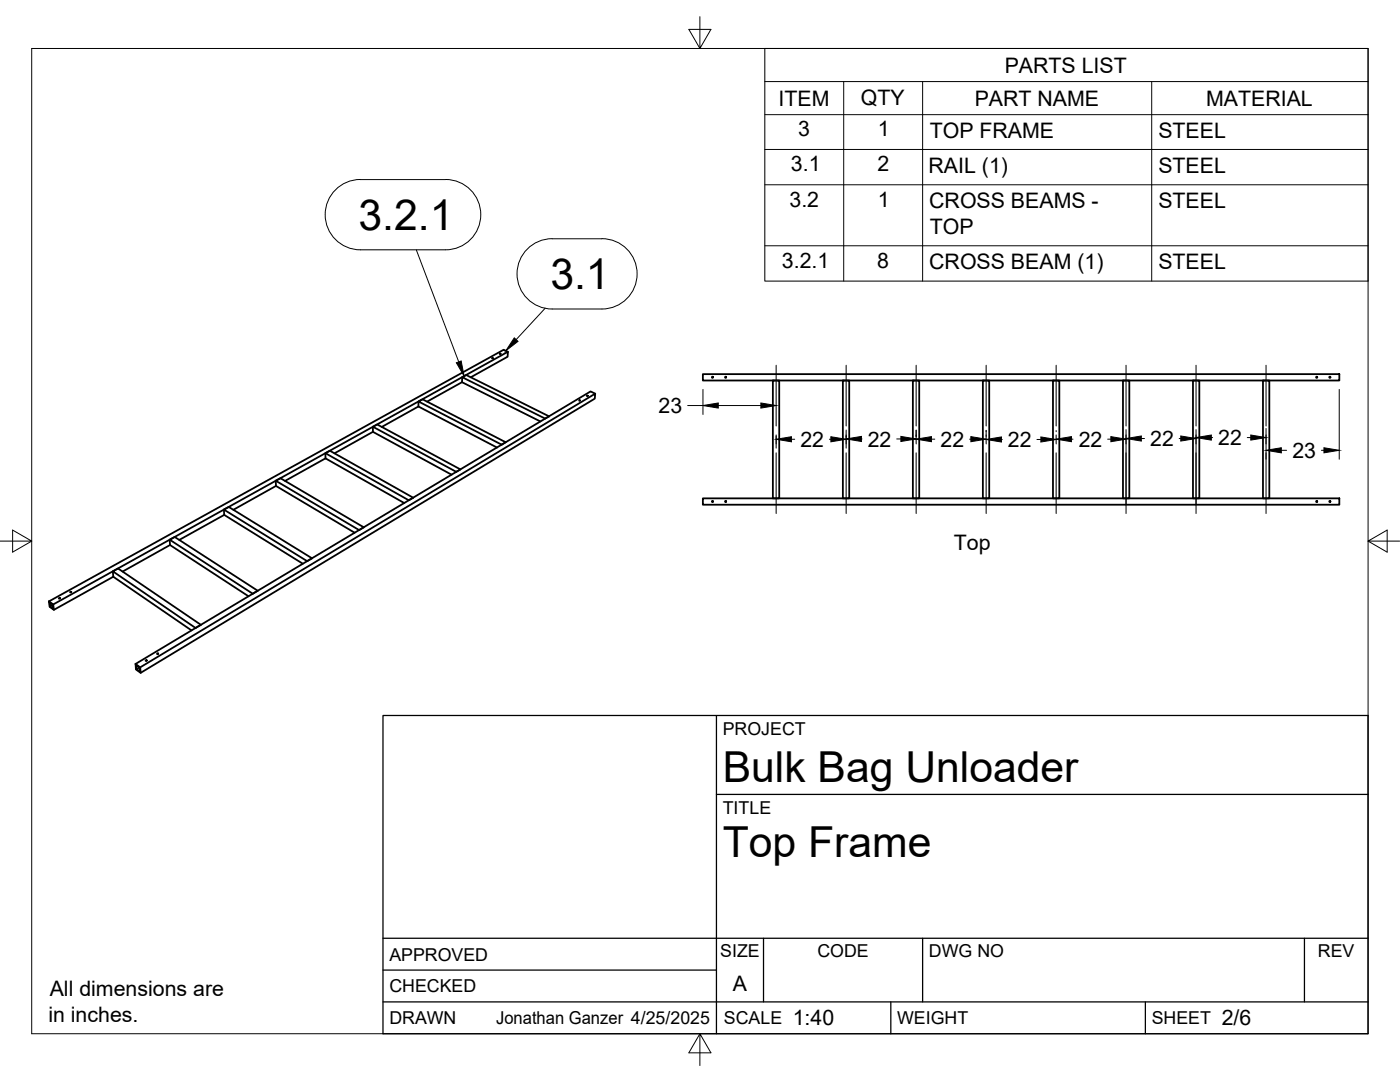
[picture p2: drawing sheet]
<svg xmlns="http://www.w3.org/2000/svg" width="279mm" height="216mm" viewBox="0 0 279 216" stroke-linecap="round" stroke-linejoin="round" font-family="sans-serif">
<!-- layer: Visible -->
<g fill="none" stroke="#000" stroke-width=".36">
<path d="M92.2 76.3l-7 3.8M92.2 76.3l15.6 7.8M92.2 75.3l.8-.5 16.6 8.3-.8 .4zM92.2 75.3v1M93.9 75.3l7.4-4.1 .1-1-90.8 50.4M98.2 71.4l.2 .1zM99.7 70.6h.2zM101.4 70.2l-.9-.4-90.7 50.2M115.6 79.9h.2zM117.1 79h.2zM118.8 78.5l-.9-.4-90.8 54.4M140.3 74.7h127v1.2h-127z"/>
<path d="M154.2 75.9h1.3v23.5h-1.3zM168.2 75.9h1.3v23.5h-1.3zM182.2 75.9h1.3v23.5h-1.3zM196.2 75.9h1.2v23.5h-1.2zM210.1 75.9h1.3v23.5h-1.3zM224.1 75.9h1.3v23.5h-1.3zM238.1 75.9h1.3v23.5h-1.3zM252.1 75.9h1.2v23.5h-1.2zM55 95.9l1-.5 16.6 9.8-.9 .6zM55 95.9l.1 1.1M55.1 97l-8.5 4.7M55.1 97l15.7 9.3"/>
<path d="M64.9 90.4l.9-.5 16.7 9.4-.9 .5zM64.9 90.4l.1 1.1M65 91.5l-8.1 4.5M65 91.5l15.7 8.9M74.4 85.2l.9-.5 16.6 9-.8 .4zM74.4 86.2l-7.7 4.3M74.4 86.2l15.7 8.5M74.4 85.2v1M83.5 81.1l-7.3 4.1M83.5 81.1l15.7 8.2M83.5 80.1l.8-.4 16.6 8.5-.8 .5zM83.5 80.1v1"/>
<path d="M140.3 99.4h127v1.3h-127zM9.8 120l.8 .6 .2 1.1-.9-.6zM11.7 119.4h.3zM14 118.1h.2zM22.5 114l1.1-.6 16.5 11.3-1.1 .6zM22.5 114l.1 1.1M22.6 115.1l-11.8 6.6M22.6 115.1l15.6 10.7M33.9 107.7l1-.6 16.5 10.8-1 .6zM33.9 107.7v1.1M33.9 108.8l-9.4 5.2M33.9 108.8l15.7 10.2"/>
<path d="M44.7 101.7l1-.5 16.6 10.2-1 .6zM44.7 101.7v1M44.7 102.7l-8.9 5M44.7 102.7l15.7 9.8M9.9 120.2l.6 .5 .1 .8-.6-.5zM10.5 120.7l-.5 .3M27.1 132.5l.9 .7 .1 1.1-1-.7zM27.2 132.7l.7 .5v.8l-.7-.5zM27.8 133.2l-.6 .3M28 133.2l90.8-54.7-.1 1-90.6 54.8M29.1 131.7l.2 .1-.1 .1zM31.4 130.4l.2 .1h-.3z"/>
<circle cx="142.2" cy="75.3" r=".12"/>
<circle cx="144.8" cy="75.3" r=".12"/>
<circle cx="262.8" cy="75.3" r=".12"/>
<circle cx="265.4" cy="75.3" r=".12"/>
<circle cx="142.2" cy="100.1" r=".12"/>
<circle cx="144.8" cy="100.1" r=".12"/>
<circle cx="262.8" cy="100.1" r=".12"/>
<circle cx="265.4" cy="100.1" r=".12"/>
</g>
<!-- layer: Border -->
<path d="M6.3 9.7h266.7v196.6h-266.7zM139.7 3.3v6.4l2.2-3.8h-4.4l2.2 3.8M0 108h6.3l-3.8-2.2v4.4l3.8-2.2M273 108l3.8 2.2v-4.4l-3.8 2.2h6.4M139.7 206.3l-2.2 3.8h4.4l-2.2-3.8v6.3" fill="none" stroke="#000" stroke-width=".2"/>
<!-- layer: Titleblock -->
<path d="M76.4 142.8h196.6v63.5h-196.6zM143 158.5h130M143 142.8v63.5M76.4 199.9h196.6M76.4 193.6h66.6M76.4 187.2h196.6M152.4 187.2v12.7M177.8 199.9v6.4M184.1 187.2v12.7M228.6 199.9v6.4M260.3 187.2v12.7" fill="none" stroke="#000" stroke-width=".25"/>
<!-- layer: Parts Lists -->
<path d="M152.6 9.7h120.4v46.4h-120.4zM152.6 16.3h120.4M168.4 16.3v39.8M184.1 16.3v39.8M229.8 16.3v39.8M152.6 22.9h120.4M152.6 29.8h120.4M152.6 36.9h120.4M152.6 49h120.4" fill="none" stroke="#000" stroke-width=".2"/>
<!-- layer: Balloons -->
<path d="M67.3 37.5a7 7 0 0 1 4.6-1.7h17a7 7 0 0 1 7 7 7 7 0 0 1-7 7h-17a7 7 0 0 1-6.6-4.5 7 7 0 0 1 2-7.8zM104.9 50a7 7 0 0 1 5.3-2.4h9.9a7 7 0 0 1 7 7 7 7 0 0 1-7 7.1h-9.9a7 7 0 0 1-6.4-4.1 7 7 0 0 1 1.1-7.6z" fill="none" stroke="#000" stroke-width=".2"/>
<!-- layer: 0 -->
<path d="M91.1 72.4l.9-.4 .6 3.1zM102.6 67.4l.8 .7-2.5 1.9z" fill="#000" stroke="#000" stroke-width=".2"/>
<path d="M83.1 49.8l8.4 22.4M108.8 61.5l-5.8 6.3" fill="none" stroke="#000" stroke-width=".2"/>
<!-- layer: Smart Centers -->
<g fill="none" stroke="#000" stroke-width=".2">
<path d="M154.9 72.9v12.1M168.9 72.9v12.1M182.8 72.9v12.1M196.8 72.9v12.1M210.8 72.9v12.1M224.7 72.9v12.1M238.7 72.9v12.1M252.7 72.9v12.1M154.9 86.8v1.8M154.9 90.4v12.1M168.9 86.8v1.8M168.9 90.4v12.1"/>
<path d="M182.8 86.8v1.8M182.8 90.4v12.1M196.8 86.8v1.8M196.8 90.4v12.1M210.8 86.8v1.8M210.8 90.4v12.1M224.7 86.8v1.8M224.7 90.4v12.1M238.7 86.8v1.8M238.7 90.4v12.1M252.7 86.8v1.8M252.7 90.4v12.1"/>
</g>
<!-- layer: FD_Dimensions -->
<g fill="none" stroke="#000" stroke-width=".2">
<path d="M140.3 77.7v5M267.3 77.7v13.9M137.2 80.9h3.1M143.3 80.9h8.5M154.9 87v2.4M157.9 87.7h.7M165.5 87.7h.3M168.9 85.8v3.6M171.9 87.6h.1M179 87.6h.8M182.8 85.8v1.4M185.9 87.6h.7"/>
<path d="M193.5 87.6h.3M196.8 85.9v1.2M199.9 87.7h.1M206.9 87.7h.8M210.8 85.9v.2M213.8 87.6h.3M221.1 87.6h.6M224.7 85.7v15M227.8 87.5h.6M235.3 87.5h.3M238.7 85.7v15M241.7 87.3h.3"/>
<path d="M248.9 87.3h.7M252.7 85.5v6.1M255.7 89.9h1.1M263.7 89.9h.5"/>
</g>
<g fill="#000" stroke="#000" stroke-width=".2">
<path d="M140.3 80.9l3-.5v1zM151.8 80.4l3.1 .5-3.1 .5zM154.9 87.7l3-.6v1.1zM165.8 87.1l3.1 .6-3.1 .5zM168.9 87.6l3-.5v1zM179.8 87.1l3 .5-3 .5zM182.8 87.6l3.1-.5v1zM193.8 87.1l3 .5-3 .5zM196.8 87.7l3.1-.5v1zM207.7 87.2l3.1 .5-3.1 .5zM210.8 87.6l3-.5v1zM221.7 87.1l3 .5-3 .5z"/>
<path d="M224.7 87.5l3.1-.5v1zM235.6 87l3.1 .5-3.1 .5zM238.7 87.3l3-.5v1zM249.6 86.8l3.1 .5-3.1 .5zM252.7 89.9l3-.6v1.1zM264.2 89.3l3.1 .6-3.1 .5z"/>
</g>
<g font-size="8.5">
<text x="71.6" y="45.8">3.2.1</text>
<text x="109.8" y="57.7">3.1</text>
<text x="144.3" y="156">Bulk Bag Unloader</text>
<text x="144.3" y="171">Top Frame</text>
</g>
<g font-size="4.3">
<text x="200.5" y="14.5">PARTS LIST</text>
<text x="155.4" y="21.1">ITEM</text>
<text x="171.8" y="21">QTY</text>
<text x="194.5" y="21.1">PART NAME</text>
<text x="240.7" y="21.1">MATERIAL</text>
<text x="159.3" y="27.2">3</text>
<text x="175.2" y="27.2">1</text>
<text x="185.5" y="27.5">TOP FRAME</text>
<text x="231.2" y="27.5">STEEL</text>
<text x="157.8" y="34.2">3.1</text>
<text x="175.1" y="34.2">2</text>
<text x="185.3" y="34.5">RAIL (1)</text>
<text x="231.2" y="34.5">STEEL</text>
<text x="157.6" y="41.2">3.2</text>
<text x="175.2" y="41.2">1</text>
<text x="185.4" y="41.5">CROSS BEAMS -</text>
<text x="231.2" y="41.5">STEEL</text>
<text x="185.5" y="46.6">TOP</text>
<text x="156.1" y="53.4">3.2.1</text>
<text x="175.1" y="53.4">8</text>
<text x="185.4" y="53.7">CROSS BEAM (1)</text>
<text x="231.2" y="53.7">STEEL</text>
<text x="131.4" y="82.4">23</text>
<text x="159.7" y="89.2">22</text>
<text x="173.2" y="89.1">22</text>
<text x="187.7" y="89.2">22</text>
<text x="201.2" y="89.2">22</text>
<text x="215.3" y="89.2">22</text>
<text x="229.6" y="89">22</text>
<text x="243.1" y="88.8">22</text>
<text x="257.9" y="91.4">23</text>
<text x="190.4" y="109.7">Top</text>
<text x="146.3" y="197.7">A</text>
<text x="9.7" y="203.9">in inches.</text>
<text x="9.9" y="198.8">All dimensions are</text>
<text x="158.2" y="204.6">1:40</text>
<text x="243.8" y="204.6">2/6</text>
</g>
<g font-size="3.5">
<text x="144.3" y="146.6">PROJECT</text>
<text x="144.3" y="162.3">TITLE</text>
<text x="77.7" y="191.7">APPROVED</text>
<text x="143.7" y="191">SIZE</text>
<text x="163.1" y="191">CODE</text>
<text x="185.4" y="191">DWG NO</text>
<text x="263" y="191">REV</text>
<text x="77.7" y="198">CHECKED</text>
<text x="77.7" y="204.4">DRAWN</text>
<text x="99" y="204.4">Jonathan Ganzer 4/25/2025</text>
<text x="144.5" y="204.4">SCALE</text>
<text x="179" y="204.4">WEIGHT</text>
<text x="229.8" y="204.4">SHEET</text>
</g>
</svg>
